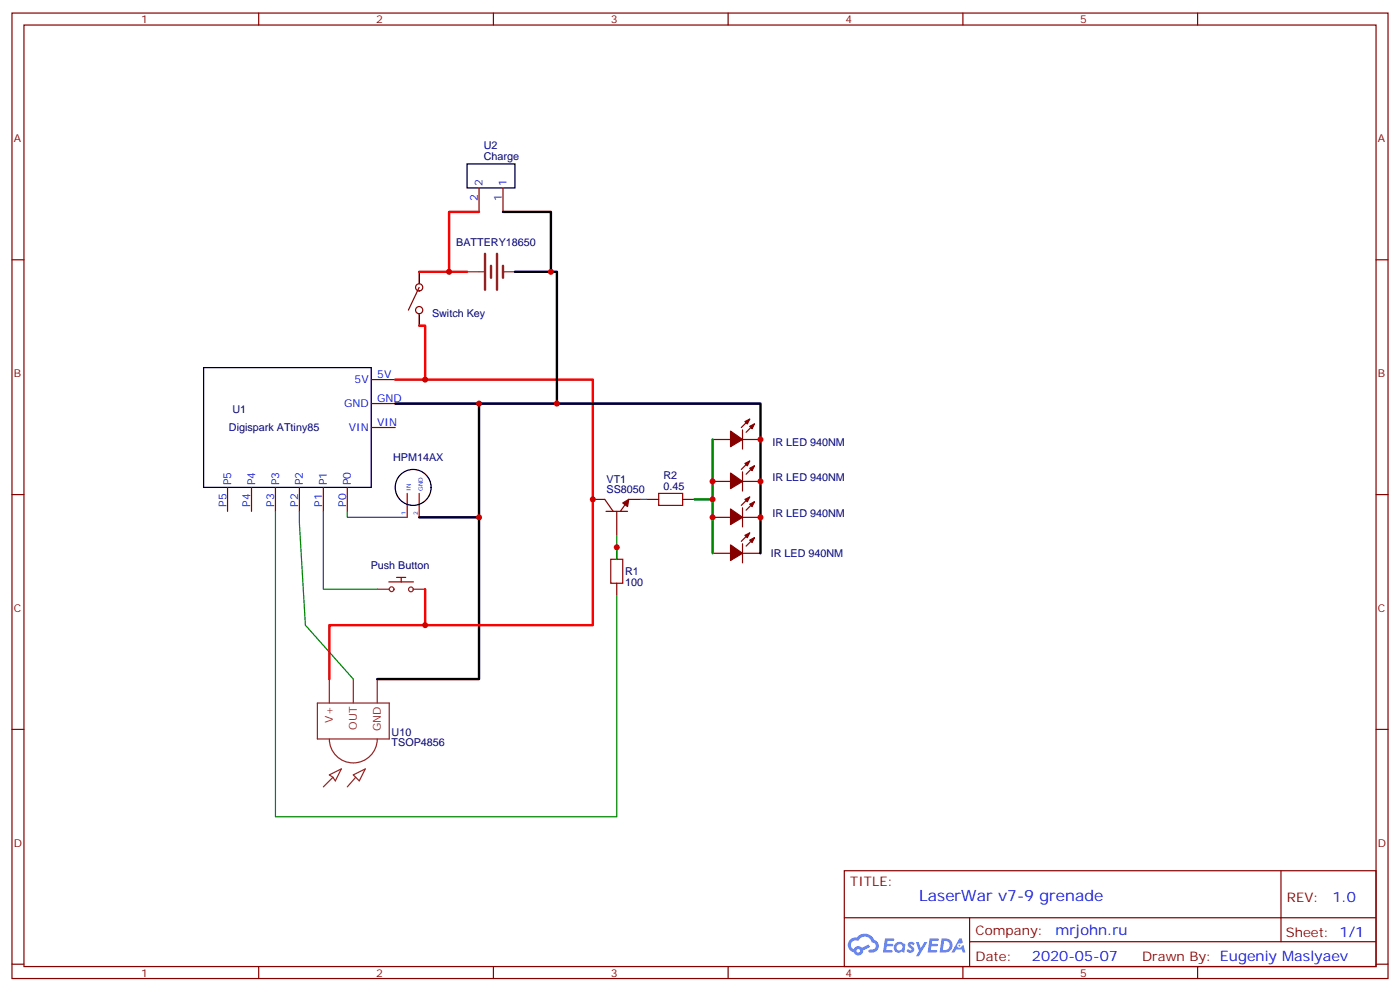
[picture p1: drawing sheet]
<svg xmlns="http://www.w3.org/2000/svg" width="412mm" height="292mm" viewBox="0 0 412 292" stroke-linecap="round" stroke-linejoin="round" font-family="sans-serif">
<g fill="none" stroke="#870000" stroke-width=".35">
<path d="M3.5 3.8h405.4v284.4h-405.4zM7.1 7.4h398.2v277.3h-398.2zM76.2 3.8v3.6M145.3 3.8v3.6M214.5 3.8v3.6M283.6 3.8v3.6M352.8 3.8v3.6M3.5 76.5h3.6M405.3 76.5h3.6M3.5 145.7h3.6M405.3 145.7h3.6M3.5 214.8h3.6"/>
<path d="M405.3 214.8h3.6M248.7 256.4h156.6v28.3h-156.6zM377.3 256.5v20.8M248.7 270.3h156.5M285.6 277.3h119.6M285.6 270.3v14.1M3.5 284h3.6M76.2 284.7v3.5M145.3 284.7v3.5M214.5 284.7v3.5M283.6 284.7v3.5M352.8 284.7v3.5"/>
<path d="M405.3 284h3.6"/>
</g>
<g fill="#5487ff">
<path d="M267.7 277.6a1.22 1.22 0 0 1 1.7 .3l-.4 .6a.47 .47 0 0 0-.3-.5 .47 .47 0 0 0-.5 .2l.1 .3a1.14 1.14 0 0 1 .8 1.7 1.14 1.14 0 0 1-1.9 0l-.2-.2 .5-.5 .7 .4a.29 .29 0 0 0 .3-.3 .29 .29 0 0 0-.2-.3 1.04 1.04 0 0 1-.6-1.7z"/>
<path d="M260.7 276.4h2.4l.3 .1-.2 .5-1.8 .1-.1 .9h1.5l.3 .3-.3 .4h-1.6l-.2 1.1h1.7l.2 .4-.2 .3h-2.6z"/>
<path d="M273.8 276.4h2.4l.3 .1-.1 .5-1.8 .1-.2 .9h1.6l.3 .3-.4 .4h-1.6l-.1 1.1h1.7l.2 .4-.2 .3h-2.6z"/>
<path d="M282.6 276.4h.7l.3 1.2-.6 .3a.69 .69 0 0 0-1 .3 .69 .69 0 0 0 .4 1 .69 .69 0 0 0 .9-.6l.5-.3 .6 2.2h-.8l-.2-.9h-1.8l-.5 .9h-.8z"/>
<path d="M269.8 277.4h.8l.6 1.9 1.1-1.9h.9l-2.6 4.2h-.8l.9-1.5z"/>
<path d="M277.4 276.4l-.6 4.1h1.3a2.11 2.11 0 0 0 2.5-2.1 2.11 2.11 0 0 0-2.5-2zM278.1 277.1a1.39 1.39 0 0 1 1.7 1.4 1.39 1.39 0 0 1-1.8 1.3h-.3z"/>
<path d="M263.7 278a1.54 1.54 0 0 0-.1 2.1 1.54 1.54 0 0 0 2.2 .2l.6 .2 .3-2.3-.2-.2-.4-.1a1.49 1.49 0 0 0-2.4 .1zM264 279a.94 .94 0 0 1 1.8 0 .94 .94 0 0 1-1.8 0z"/>
<path d="M250.4 276.7a2.18 2.18 0 0 0 1.1 3.8 1.44 1.44 0 0 0 1.6 .9 1.44 1.44 0 0 0 1.2-1.5l2-1-.5-.7-1.9 .9a1.47 1.47 0 0 0-2.4 .5 1.39 1.39 0 0 1-.7-2 1.39 1.39 0 0 1 2-.5 2.12 2.12 0 0 1 2.2-1.3 2.12 2.12 0 0 1 1.9 1.7 1.14 1.14 0 0 1 1.1 1.4 1.14 1.14 0 0 1-1.7 .8 .43 .43 0 0 0-.5 .3 .43 .43 0 0 0 .4 .5 1.98 1.98 0 0 0 2.5-1.2 1.98 1.98 0 0 0-1.2-2.5 3.1 3.1 0 0 0-5.3-.7l-.9 .1zM252.3 280a.55 .55 0 0 1 1.1 0 .55 .55 0 0 1-1.1 0z"/>
<circle cx="282.6" cy="278.5" r=".26"/>
</g>
<g fill="none" stroke="#000" stroke-width=".35">
<path d="M137.6 48.3h14.1v7.1h-14.1zM123.5 80v3.6M123.5 92.4v3.5M60 108.3h49.4v35.2h-49.4z"/>
<circle cx="121.7" cy="143.5" r="5.3"/>
</g>
<g fill="none" stroke="#870000" stroke-width=".35">
<path d="M141.1 55.4v7M148.2 55.4v7M123.5 84.6l-3.2 6.7M109.4 118.9h7M109.4 111.8h7M109.4 125.9h7M209.9 129.4h5.3M218.7 126.6v5.7M218.7 139v5.6M218.7 129.4h5.3M220.8 135.8l-2.4 2.5M220.8 123.4l-2.4 2.5"/>
<path d="M222.2 137.2l-2.4 2.5M222.2 124.8l-2.4 2.5M67 143.5v7.1M74.1 143.5v7.1M81.1 143.5v7.1M88.2 143.5v7.1M95.2 143.5v7.1M102.3 143.5v7.1M119.9 145.3v7.1M123.5 145.3v7.1M174.6 147.1h3.6l2.4 3.5M178.5 150.6h6.4"/>
<path d="M181.7 150.6v7.1M188.7 147.1h-3.5l-2.5 3.5M190.5 147.1h3.5M201.1 147.1h3.5M209.9 141.8h5.3M209.9 152.4h5.3M218.7 149.5v5.7M218.7 141.8h5.3M218.7 152.4h5.3M220.8 157l-2.4 2.4M220.8 146.4l-2.4 2.4M222.2 158.4l-2.4 2.4"/>
<path d="M222.2 147.8l-2.4 2.4M181.7 161.2v3.5M181.7 171.8v3.5M209.9 162.9h5.3M218.7 160.1v5.7M218.7 162.9h5.3"/>
<circle cx="123.5" cy="84.6" r="1.06"/>
<circle cx="123.5" cy="91.3" r="1.06"/>
</g>
<g fill="#870000" stroke="#870000" stroke-width=".35">
<path d="M183.4 148.1l1.8-1-.3 2.1z"/>
<path d="M215.2 139.3l3.5 2.5-3.5 2.1z"/>
<path d="M219.4 136.5l1.4-.7-.7 1.4z"/>
<path d="M220.8 137.9l1.4-.7-.7 1.4z"/>
<path d="M215.2 160.5l3.5 2.4-3.5 2.2z"/>
<path d="M219.4 157.7l1.4-.7-.7 1.4z"/>
<path d="M220.8 159.1l1.4-.7-.7 1.4z"/>
<path d="M215.2 149.9l3.5 2.5-3.5 2.1z"/>
<path d="M219.4 147.1l1.4-.7-.7 1.4z"/>
<path d="M220.8 148.5l1.4-.7-.7 1.4z"/>
<path d="M215.2 127l3.5 2.4-3.5 2.2z"/>
<path d="M219.4 124.1l1.4-.7-.7 1.4z"/>
<path d="M220.8 125.6l1.4-.8-.7 1.5z"/>
</g>
<path d="M141.1 62.4h-8.8v17.6M123.5 95.9h1.7v15.9M123.5 80h14.1M116.4 111.8h58.2v72.3h-77.6v15.9M125.2 173.5v10.6" fill="none" stroke="#f00" stroke-width=".71"/>
<path d="M194 145.3h7.1v3.5h-7.1zM179.9 164.7h3.5v7.1h-3.5z" fill="none" stroke="#a10000" stroke-width=".35"/>
<path d="M81.1 150.6v90h100.6v-65.3M88.2 150.6v3.5l1.8 30 14.1 15.9M95.2 150.6v22.9h15.9M102.3 150.6v1.8h17.6M181.7 157.7v7M188.7 147.1h1.8" fill="none" stroke="#008700" stroke-width=".35"/>
<path d="M148.2 62.4h14.1v17.6M151.7 80h12.3v38.9M116.4 118.9h107.6v44M141.1 118.9v81.1h-30M123.5 152.4h17.6" fill="none" stroke="#000" stroke-width=".71"/>
<path d="M142.9 74.8v10.5M144.6 78.3v3.5M146.4 74.8v10.5M148.2 78.3v3.5" fill="none" stroke="#8c2424" stroke-width=".71"/>
<g fill="none" stroke="#8c2424" stroke-width=".35">
<path d="M137.6 80h4.9M148.2 80h3.5M111.1 173.5h3.6M121.7 173.5h3.5M97 200v7M104.1 200v7M111.1 200v7M93.5 207h21.2v10.6h-21.2zM97 217.6a7.1 7.1 0 0 0 7.1 7.1 7.1 7.1 0 0 0 7-7.1M97 228.2l3.5-1.8-1.7 3.6-.7-1.1zM98.1 228.9l-2.9 2.8M104.1 228.2l3.5-1.8-1.8 3.6z"/>
<path d="M104.8 228.9l-2.5 2.8"/>
<circle cx="115.4" cy="173.5" r=".71"/>
<circle cx="121" cy="173.6" r=".71"/>
</g>
<path d="M114.5 171.4h7.3M116.8 170h2.7M118.2 170.1v1.3" fill="none" stroke="#900" stroke-width=".35"/>
<path d="M209.9 129.4v33.5M204.6 147.1h5.3" fill="none" stroke="#008700" stroke-width=".71"/>
<g fill="#c00">
<circle cx="162.3" cy="80" r=".88"/>
<circle cx="181.7" cy="161.2" r=".88"/>
<circle cx="209.9" cy="141.8" r=".88"/>
<circle cx="209.9" cy="152.4" r=".88"/>
<circle cx="125.2" cy="111.8" r=".88"/>
<circle cx="141.1" cy="152.4" r=".88"/>
<circle cx="164" cy="118.9" r=".88"/>
<circle cx="141.1" cy="118.9" r=".88"/>
<circle cx="224" cy="129.4" r=".88"/>
<circle cx="224" cy="152.4" r=".88"/>
<circle cx="224" cy="141.8" r=".88"/>
<circle cx="209.9" cy="147.1" r=".88"/>
<circle cx="174.6" cy="147.1" r=".88"/>
<circle cx="125.2" cy="184.1" r=".88"/>
<circle cx="132.3" cy="80" r=".88"/>
</g>
<text font-size="4.6" fill="#00f" x="270.8" y="265.5">LaserWar v7-9 grenade</text>
<g font-size="4.2" fill="#00f">
<text x="392.5" y="265.7">1.0</text>
<text x="310.9" y="275.3">mrjohn.ru</text>
<text x="304" y="283.1">2020-05-07</text>
</g>
<g font-size="3.9" fill="#800">
<text x="250.5" y="261">TITLE:</text>
<text x="379.1" y="265.7">REV:</text>
<text x="287.4" y="275.2">Company:</text>
<text x="378.7" y="275.8">Sheet: 1/1</text>
<text x="287.4" y="282.9">Date:</text>
<text x="336.4" y="283">Drawn By: Eugeniy Maslyaev</text>
</g>
<g font-size="3.2" fill="#800">
<text x="41.6" y="6.8">1</text>
<text x="110.8" y="6.8">2</text>
<text x="179.9" y="6.8">3</text>
<text x="249.1" y="6.8">4</text>
<text x="318.2" y="6.8">5</text>
<text x="4.1" y="41.9">A</text>
<text x="405.9" y="41.9">A</text>
<text x="4.1" y="111.1">B</text>
<text x="405.9" y="111.1">B</text>
<text x="4.1" y="180.2">C</text>
<text x="405.9" y="180.2">C</text>
<text x="4.1" y="249.4">D</text>
<text x="405.9" y="249.4">D</text>
<text x="41.6" y="287.7">1</text>
<text x="110.8" y="287.7">2</text>
<text x="179.9" y="287.7">3</text>
<text x="249.1" y="287.7">4</text>
<text x="318.2" y="287.7">5</text>
</g>
<g font-size="3.2" fill="#000080">
<text x="142.5" y="47.2">Charge</text>
<text x="142.5" y="44">U2</text>
<text x="134.4" y="72.4">BATTERY18650</text>
<text x="127.3" y="93.5">Switch Key</text>
<text x="68.4" y="121.7">U1</text>
<text x="67.4" y="127">Digispark ATtiny85</text>
<text x="227.5" y="131.2">IR LED 940NM</text>
<text x="115.8" y="135.8">HPM14AX</text>
<text x="178.7" y="142.2">VT1</text>
<text x="195.4" y="141.1">R2</text>
<text x="227.5" y="141.8">IR LED 940NM</text>
<text x="178.7" y="145.3">SS8050</text>
<text x="195.4" y="144.3">0.45</text>
<text x="227.5" y="152.4">IR LED 940NM</text>
<text x="109.2" y="167.6">Push Button</text>
<text x="227.1" y="164.1">IR LED 940NM</text>
<text x="184.1" y="172.6">100</text>
<text x="184.1" y="169.3">R1</text>
<text x="115.4" y="219.8">TSOP4856</text>
<text x="115.4" y="216.7">U10</text>
</g>
<g font-size="3.2" fill="#00f">
<text x="140.8" y="59.1" transform="rotate(-90 140.8 59.1)">2</text>
<text x="142.2" y="54.6" transform="rotate(-90 142.2 54.6)">2</text>
<text x="147.8" y="59.1" transform="rotate(-90 147.8 59.1)">1</text>
<text x="149.2" y="54.6" transform="rotate(-90 149.2 54.6)">1</text>
<text x="104.5" y="112.9">5V</text>
<text x="111.1" y="111.4">5V</text>
<text x="101.4" y="119.9">GND</text>
<text x="111.1" y="118.5">GND</text>
<text x="111.1" y="125.6">VIN</text>
<text x="102.8" y="127">VIN</text>
<text x="68.1" y="142.8" transform="rotate(-90 68.1 142.8)">P5</text>
<text x="75.1" y="142.8" transform="rotate(-90 75.1 142.8)">P4</text>
<text x="82.2" y="142.8" transform="rotate(-90 82.2 142.8)">P3</text>
<text x="89.3" y="142.8" transform="rotate(-90 89.3 142.8)">P2</text>
<text x="96.3" y="142.8" transform="rotate(-90 96.3 142.8)">P1</text>
<text x="103.4" y="142.8" transform="rotate(-90 103.4 142.8)">P0</text>
<text x="66.7" y="149.2" transform="rotate(-90 66.7 149.2)">P5</text>
<text x="73.7" y="149.2" transform="rotate(-90 73.7 149.2)">P4</text>
<text x="80.8" y="149.2" transform="rotate(-90 80.8 149.2)">P3</text>
<text x="87.8" y="149.2" transform="rotate(-90 87.8 149.2)">P2</text>
<text x="94.9" y="149.2" transform="rotate(-90 94.9 149.2)">P1</text>
<text x="102" y="149.2" transform="rotate(-90 102 149.2)">P0</text>
</g>
<g font-size="3.2" fill="#8d2323">
<text x="98.1" y="212.9" transform="rotate(-90 98.1 212.9)">V+</text>
<text x="105.1" y="214.9" transform="rotate(-90 105.1 214.9)">OUT</text>
<text x="112.2" y="215.4" transform="rotate(-90 112.2 215.4)">GND</text>
</g>
<g font-size="1.8" fill="#00f">
<text x="121" y="144.6" transform="rotate(-90 121 144.6)">IN</text>
<text x="124.5" y="144.6" transform="rotate(-90 124.5 144.6)">GND</text>
<text x="119.6" y="151.7" transform="rotate(-90 119.6 151.7)">1</text>
<text x="123.1" y="151.7" transform="rotate(-90 123.1 151.7)">2</text>
</g>
</svg>
